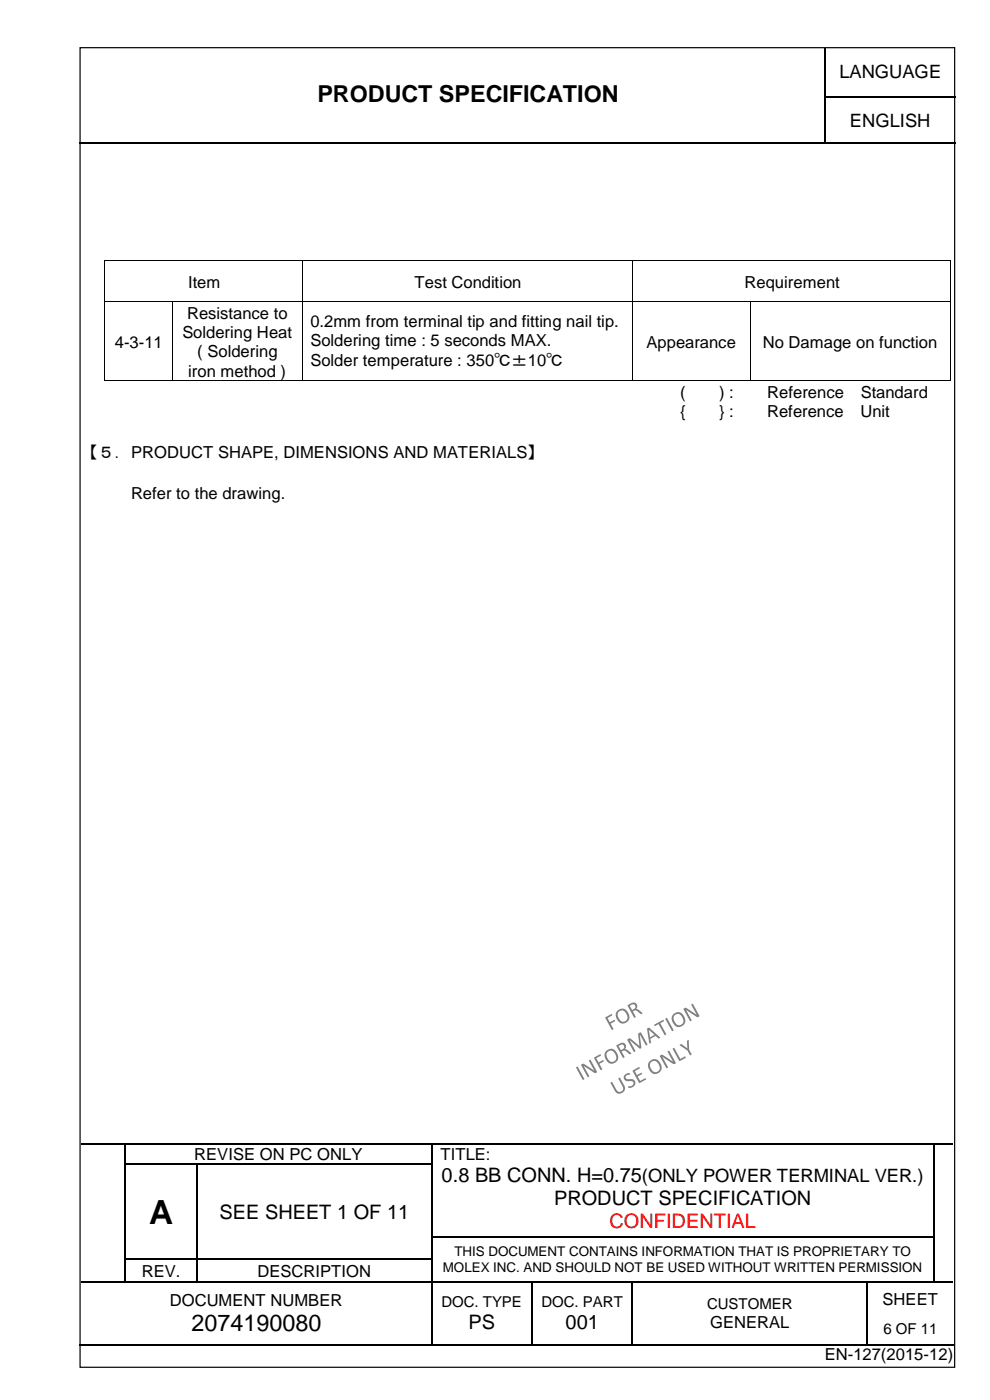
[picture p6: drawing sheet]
<svg xmlns="http://www.w3.org/2000/svg" width="210mm" height="297mm" viewBox="0 0 210 297" stroke-linecap="round" stroke-linejoin="round" font-family="sans-serif">
<g fill="#808080">
<path d="M128.4 215.8l1.2-.7 .1 .1 .1 .2-1 .6 .5 .9 .9-.5 .2 .2-1 .6 .7 1.1-.2 .1-.2 .1zM130.9 214.4a1.42 1.42 0 0 1 1.5-.3 1.42 1.42 0 0 1 1 1.2 1.4 1.4 0 0 1-1.1 1.8 1.4 1.4 0 0 1-1.7-1.3 1.25 1.25 0 0 1 .3-1.4zM131.2 214.7a1.38 1.38 0 0 0 1.2 2 1.22 1.22 0 0 0 0-2.1 .89 .89 0 0 0-1.2 .1zM133.1 213.2l.6-.3a.82 .82 0 0 1 1.2 0 .82 .82 0 0 1 0 1.1l.4 .1 .8 .7a.21 .21 0 0 1 0 .3 .21 .21 0 0 1-.3 0l-.7-.6a.68 .68 0 0 0-.9 .1l.6 1.1-.3 .2zM133.5 213.4l.5 .9 .4-.2a.53 .53 0 0 0 .2-.8 .53 .53 0 0 0-.8-.1z"/>
<path d="M122.2 226.4l.3-.1 1.4 2.6-.2 .1-.2 .1zM123.3 225.8l.5-.1 2.2 1.5-1.2-2.2 .4-.2 1.4 2.5a.4 .4 0 0 1-.7 .2l-2.2-1.4 1.2 2.2-.3 .2zM126 224.3l1.2-.6h.2v.2l-1 .6 .5 .9 .9-.5 .2 .1v.2l-.9 .5 .6 1.1-.1 .1-.3 .1zM128.5 222.9a1.42 1.42 0 0 1 1.5-.3 1.42 1.42 0 0 1 1 1.2 1.38 1.38 0 0 1-1 1.8 1.38 1.38 0 0 1-1.7-1.1 1.33 1.33 0 0 1 .2-1.6zM128.8 223.2a1.38 1.38 0 0 0 1.2 2 1.22 1.22 0 0 0 0-2.1 .88 .88 0 0 0-1.2 .1zM130.7 221.8l.6-.4a.82 .82 0 0 1 1.2 0 .82 .82 0 0 1 0 1.2l.5 .1 .7 .6a.21 .21 0 0 1 0 .3 .21 .21 0 0 1-.3 0l-.6-.5a.68 .68 0 0 0-1 0l.6 1.1-.3 .2zM131.1 221.9l.5 .9 .4-.2a.53 .53 0 0 0 .3-.8 .53 .53 0 0 0-.9-.1zM133 220.5l.6-.2 2 1.6-.3-2.5 .5-.4 1.5 2.6-.4 .2-1.3-2.4 .4 2.9-.2 .1-.2 .1-2.1-1.9 1.2 2.4-.3 .2zM137.2 218.2l.4-.2 2.4 2.2-.4 .1-.6-.5-1.1 .6 .1 .8-.3 .2zM137.6 218.5l.2 1.6 .9-.6zM138.7 217.4l1.9-1 .1 .3-.7 .4 1.2 2.4-.3 .1-1.3-2.3-.7 .4zM141.1 216.1l.3-.1 1.4 2.6-.3 .1zM142.8 215.2a1.42 1.42 0 0 1 1.5-.4 1.42 1.42 0 0 1 .9 1.2 1.4 1.4 0 0 1-1.1 1.9 1.4 1.4 0 0 1-1.6-1.3 1.26 1.26 0 0 1 .3-1.4zM143 215.4a1.43 1.43 0 0 0 1.1 2.1 1.09 1.09 0 0 0 .8-.9 1.09 1.09 0 0 0-.4-1 .89 .89 0 0 0-1.5-.2zM145 214l.5-.2 2.2 1.5-1.2-2.1 .4-.2 1.4 2.5a.4 .4 0 0 1-.7 .2l-2.2-1.5 1.2 2.3-.3 .2z"/>
<path d="M129.4 229.7l.4-.1 .9 1.6a.75 .75 0 0 0 1 .4 .75 .75 0 0 0 .3-1.1l-.9-1.7 .1-.1 .2-.1 .9 1.7a1.15 1.15 0 0 1-.4 1.5 1.15 1.15 0 0 1-1.6-.4zM132.5 228l.3-.2a.47 .47 0 0 1 .8 0v.2a.75 .75 0 0 0-.9 .7l.6 .3a.98 .98 0 0 1 1.4 .7 .98 .98 0 0 1-1.1 1.1 .25 .25 0 0 1-.4 .1 .25 .25 0 0 1 .1-.4 .65 .65 0 0 0 .8-.2 .65 .65 0 0 0-.1-.9h-.4a.9 .9 0 0 1-1.1-.2 .9 .9 0 0 1 0-1.2zM134.2 227.1l1.3-.7 .1 .3-1 .5 .4 .9 1-.5 .1 .1v.2l-.9 .5 .5 .9 1.1-.6 .2 .3-1.5 .7zM137.8 225.1a1.42 1.42 0 0 1 1.5-.3 1.42 1.42 0 0 1 .9 1.2 1.38 1.38 0 0 1-.9 1.8 1.38 1.38 0 0 1-1.8-1.1 1.33 1.33 0 0 1 .3-1.6zM138 225.4a1.38 1.38 0 0 0 1.3 2 1.22 1.22 0 0 0-.1-2.1 .88 .88 0 0 0-1.2 .1zM139.9 223.9l.6-.1 2.2 1.5-1.2-2.2 .4-.2 1.4 2.5a.4 .4 0 0 1-.7 .2l-2.2-1.4 1.2 2.2-.3 .2-1.4-2.5zM142.6 222.5l.4-.2 1.2 2.4 1-.6 .2 .3-1.4 .7zM144.1 221.7l.3-.2 1.3 .9-.1-1.6 .4-.1a3.4 3.4 0 0 0 .6 3l-.3 .2a3.4 3.4 0 0 0-2.2-2.1z"/>
</g>
<g fill="none" stroke="#000" stroke-width=".25">
<path d="M175 10.2v10.2M16.8 30.4h158M175 20.6v9.7M175.1 20.5h27.4M175.1 30.4h27.4M17.2 242.6h9.3M26.6 242.8v4M26.6 247.1v4.8M26.6 252.2v4.9M26.6 257.3v4.9M26.7 242.6h64.7M26.7 247h14.9"/>
<path d="M41.7 247.1v4.8M41.7 252.2v4.9M41.7 257.3v4.9M41.9 247h49.5M91.5 242.8v4M91.5 247.1v4.8M91.5 252.2v4.9M91.5 257.3v4.9M91.6 242.6h106.3M198 242.8v4M198 247.1v4.8M198 252.2v4.9"/>
<path d="M198 257.3v4.9M198.1 242.6h4M17.2 272h9.3M26.6 262.5v4.6M26.6 267.3v4.6M26.7 267.2h14.9M26.7 272h14.9M41.7 262.5v4.6M41.7 267.3v4.6M41.9 267.2h49.5M41.9 272h49.5M91.5 262.5v4.6"/>
<path d="M91.5 267.3v4.6M91.5 272.2v12.9M91.6 262.3h106.3M91.6 272h21.1M112.8 272.2v12.9M112.9 272h21.1M134.1 272.2v12.9M134.2 272h49.5M183.8 272.2v12.9M183.9 272h14M198 262.5v4.6M198 267.3v4.6"/>
<path d="M198.1 272h4M16.9 285.2h74.5M91.6 285.2h21.1M112.9 285.2h21.1M134.2 285.2h49.5M183.9 285.2h18.2"/>
</g>
<g fill="#000">
<path d="M174.8 20.4h.3v.2h-.3z" fill-rule="evenodd"/>
<path d="M174.8 30.3h.3v.3h-.3z" fill-rule="evenodd"/>
<path d="M26.5 242.5h.2v.3h-.2z" fill-rule="evenodd"/>
<path d="M26.5 246.8h.2v.3h-.2z" fill-rule="evenodd"/>
<path d="M26.5 251.9h.2v.3h-.2z" fill-rule="evenodd"/>
<path d="M26.5 257.1h.2v.2h-.2z" fill-rule="evenodd"/>
<path d="M41.6 246.8h.3v.3h-.3z" fill-rule="evenodd"/>
<path d="M41.6 251.9h.3v.3h-.3z" fill-rule="evenodd"/>
<path d="M41.6 257.1h.3v.2h-.3z" fill-rule="evenodd"/>
<path d="M91.4 242.5h.2v.3h-.2z" fill-rule="evenodd"/>
<path d="M91.4 246.8h.2v.3h-.2z" fill-rule="evenodd"/>
<path d="M91.4 251.9h.2v.3h-.2z" fill-rule="evenodd"/>
<path d="M91.4 257.1h.2v.2h-.2z" fill-rule="evenodd"/>
<path d="M197.9 242.5h.2v.3h-.2z" fill-rule="evenodd"/>
<path d="M197.9 246.8h.2v.3h-.2z" fill-rule="evenodd"/>
<path d="M197.9 251.9h.2v.3h-.2z" fill-rule="evenodd"/>
<path d="M197.9 257.1h.2v.2h-.2z" fill-rule="evenodd"/>
<path d="M26.5 262.2h.2v.3h-.2z" fill-rule="evenodd"/>
<path d="M26.5 267.1h.2v.2h-.2z" fill-rule="evenodd"/>
<path d="M26.5 271.9h.2v.3h-.2z" fill-rule="evenodd"/>
<path d="M41.6 262.2h.3v.3h-.3z" fill-rule="evenodd"/>
<path d="M41.6 267.1h.3v.2h-.3z" fill-rule="evenodd"/>
<path d="M41.6 271.9h.3v.3h-.3z" fill-rule="evenodd"/>
<path d="M91.4 262.2h.2v.3h-.2z" fill-rule="evenodd"/>
<path d="M91.4 267.1h.2v.2h-.2z" fill-rule="evenodd"/>
<path d="M91.4 271.9h.2v.3h-.2z" fill-rule="evenodd"/>
<path d="M112.7 271.9h.2v.3h-.2z" fill-rule="evenodd"/>
<path d="M134 271.9h.2v.3h-.2z" fill-rule="evenodd"/>
<path d="M183.7 271.9h.2v.3h-.2z" fill-rule="evenodd"/>
<path d="M197.9 262.2h.2v.3h-.2z" fill-rule="evenodd"/>
<path d="M197.9 267.1h.2v.2h-.2z" fill-rule="evenodd"/>
<path d="M197.9 271.9h.2v.3h-.2z" fill-rule="evenodd"/>
<path d="M91.4 285.1h.2v.3h-.2z" fill-rule="evenodd"/>
<path d="M112.7 285.1h.2v.3h-.2z" fill-rule="evenodd"/>
<path d="M134 285.1h.2v.3h-.2z" fill-rule="evenodd"/>
<path d="M183.7 285.1h.2v.3h-.2z" fill-rule="evenodd"/>
</g>
<path d="M64.7 15.7h70.3v9.7h-70.3z" fill-rule="evenodd" fill="#fff"/>
<path d="M17 10.1h185.4v280h-185.4z" fill="none" stroke="#000" stroke-width=".25"/>
<g fill="#000">
<path d="M22.1 55.2h.2v.2h-.2z" fill-rule="evenodd"/>
<path d="M22.1 55.2h.2v.2h-.2z" fill-rule="evenodd"/>
<path d="M64 55.2h.2v.2h-.2z" fill-rule="evenodd"/>
<path d="M134 55.2h.1v.2h-.1z" fill-rule="evenodd"/>
<path d="M201.4 55.2h.1v.2h-.1z" fill-rule="evenodd"/>
<path d="M201.4 55.2h.1v.2h-.1z" fill-rule="evenodd"/>
<path d="M22.1 63.9h.2v.2h-.2z" fill-rule="evenodd"/>
<path d="M36.6 63.9h.2v.2h-.2z" fill-rule="evenodd"/>
<path d="M64 63.9h.2v.2h-.2z" fill-rule="evenodd"/>
<path d="M134 63.9h.1v.2h-.1z" fill-rule="evenodd"/>
<path d="M159 63.9h.2v.2h-.2z" fill-rule="evenodd"/>
<path d="M201.4 63.9h.1v.2h-.1z" fill-rule="evenodd"/>
<path d="M22.1 80.7h.2v.2h-.2z" fill-rule="evenodd"/>
<path d="M22.1 80.7h.2v.2h-.2z" fill-rule="evenodd"/>
<path d="M36.6 80.7h.2v.2h-.2z" fill-rule="evenodd"/>
<path d="M64 80.7h.2v.2h-.2z" fill-rule="evenodd"/>
<path d="M134 80.7h.1v.2h-.1z" fill-rule="evenodd"/>
<path d="M159 80.7h.2v.2h-.2z" fill-rule="evenodd"/>
<path d="M201.4 80.7h.1v.2h-.1z" fill-rule="evenodd"/>
<path d="M201.4 80.7h.1v.2h-.1z" fill-rule="evenodd"/>
</g>
<g fill="none" stroke="#000" stroke-width=".21">
<path d="M22.2 55.4v8.5M22.3 55.3h41.7M64.1 55.4v8.5M64.2 55.3h69.8M134.1 55.4v8.5M134.1 55.3h67.3M201.5 55.4v8.5M22.2 64.1v16.6M22.3 64h14.3M36.7 64.1v16.6M36.8 64h27.2M64.1 64.1v16.6"/>
<path d="M64.2 64h69.8M134.1 64.1v16.6M134.1 64h24.9M159.1 64.1v16.6M159.2 64h42.2M201.5 64.1v16.6M22.3 80.8h14.3M36.8 80.8h27.2M64.2 80.8h69.8M134.1 80.8h24.9M159.2 80.8h42.2"/>
</g>
<text font-size="7.1" x="31.6" y="259.6">A</text>
<g font-size="5">
<text x="67.3" y="21.6">PRODUCT SPECIFICATION</text>
<text x="40.6" y="282.4">2074190080</text>
</g>
<g font-size="4.2">
<text x="93.6" y="250.7">0.8 BB CONN. H=0.75(ONLY POWER TERMINAL VER.)</text>
<text x="117.5" y="255.6">PRODUCT SPECIFICATION</text>
<text x="46.5" y="258.5">SEE SHEET 1 OF 11</text>
<text x="99.3" y="281.9">PS</text>
<text x="119.9" y="281.9">001</text>
</g>
<text font-size="4.2" fill="#f00" x="129.2" y="260.5">CONFIDENTIAL</text>
<g font-size="3.9">
<text x="178" y="16.6">LANGUAGE</text>
<text x="180.2" y="26.8">ENGLISH</text>
</g>
<g font-size="3.5">
<text x="39.9" y="61">Item</text>
<text x="87.9" y="61">Test Condition</text>
<text x="157.9" y="61">Requirement</text>
<text x="38.7" y="71.8">Soldering Heat</text>
<text x="39.7" y="67.6">Resistance to</text>
<text x="65.8" y="69.3">0.2mm from terminal tip and fitting nail tip.</text>
<text x="24.4" y="73.8">4-3-11</text>
<text x="41.8" y="75.8">( Soldering</text>
<text x="65.8" y="73.4">Soldering time : 5 seconds MAX.</text>
<text x="65.8" y="77.7">Solder temperature : 350℃±10℃</text>
<text x="137.1" y="73.8">Appearance</text>
<text x="161.7" y="73.8">No Damage on function</text>
<text x="39.9" y="79.9">iron method )</text>
<text x="144.2" y="84.3">(</text>
<text x="144.2" y="88.6">{</text>
<text x="152.4" y="84.3">) :</text>
<text x="152.4" y="88.6">} :</text>
<text x="162.6" y="88.6">Reference</text>
<text x="162.7" y="84.3">Reference</text>
<text x="182.4" y="88.6">Unit</text>
<text x="182.5" y="84.3">Standard</text>
<text x="17.2" y="97.1">【５．PRODUCT SHAPE, DIMENSIONS AND MATERIALS】</text>
<text x="27.8" y="105.9">Refer to the drawing.</text>
<text x="41.2" y="246">REVISE ON PC ONLY</text>
<text x="93.4" y="246">TITLE:</text>
<text x="30.1" y="270.8">REV.</text>
<text x="54.6" y="270.8">DESCRIPTION</text>
<text x="36" y="277">DOCUMENT NUMBER</text>
<text x="150.6" y="281.7">GENERAL</text>
<text x="187.1" y="276.8">SHEET</text>
<text x="174.9" y="288.6">EN-127(2015-12)</text>
</g>
<g font-size="3.2">
<text x="93.6" y="277.3">DOC. TYPE</text>
<text x="114.8" y="277.3">DOC. PART</text>
<text x="149.9" y="277.7">CUSTOMER</text>
<text x="187.3" y="283">6 OF 11</text>
</g>
<g font-size="2.8">
<text x="93.9" y="269.8">MOLEX INC. AND SHOULD NOT BE USED WITHOUT WRITTEN PERMISSION</text>
<text x="96.3" y="266.5">THIS DOCUMENT CONTAINS INFORMATION THAT IS PROPRIETARY TO</text>
</g>
</svg>
